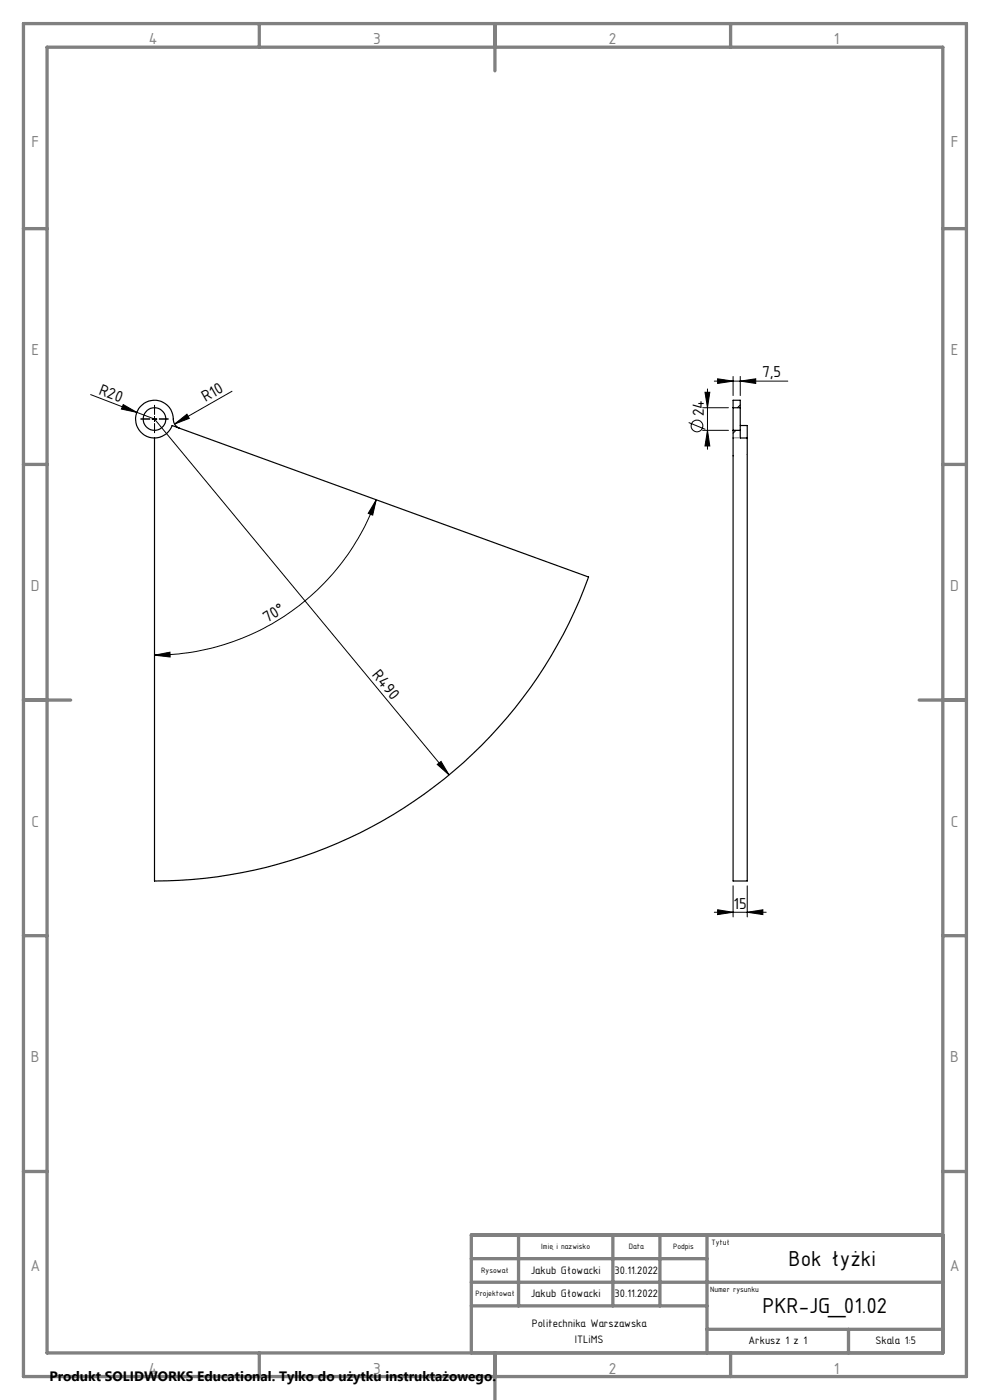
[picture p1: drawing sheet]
<svg xmlns="http://www.w3.org/2000/svg" width="210mm" height="297mm" viewBox="0 0 210 297" stroke-linecap="round" stroke-linejoin="round" font-family="sans-serif">
<g fill="none" stroke="#000" stroke-width=".21">
<path d="M155.5 79.9v4M157 79.9v4M19.2 83.7l9.8 3.8M26.1 85.8l2.9 1.7-3.2-.7zM29 87.5l3.8 1.4 62.4 75.5M32.3 88.9h1M32.8 88.4v1M37 90l2.7-2.1 .4 .9zM49.2 83l-12.2 7M146.1 89.6l3.5 1.5M149 91.3h5.5M149 86.5h5.5"/>
<path d="M149.5 83.2h1.1l-.5 3.3zM150.1 91.3l.5 3.3h-1.1zM150.1 82.5v12.8M151.5 80.9h15.6M152.2 80.4l3.3 .5-3.3 .4zM156.1 91.3l-.6 .6M157 80.9l3.3-.5v.9zM157 85.9l-.6 .6M79.8 106l-.7 3.3-1-.4zM79.8 106a50.1 50.1 0 0 1-47 33M32.8 139l3.3-.6v1zM92.7 162.2l.9-.7 1.6 2.9z"/>
<path d="M151.5 193.5h11M152.2 193l3.3 .5-3.3 .5zM155.5 187.9v6.6M158.5 193.5l3.3-.5v1zM158.5 187.9v6.6"/>
<circle cx="147.9" cy="90.4" r="1.25"/>
</g>
<path d="M31.8 88.9h-1.9M32.8 87.9v-1.9M32.8 89.9v1.9M33.8 88.9h1.9" fill="none" stroke="#000" stroke-width=".21" stroke-dasharray="15.2 1.3 1.3 1.3"/>
<g fill="none" stroke="#808080" stroke-width=".7">
<path d="M5 5h200v287h-200zM10 10h190v277h-190zM55 5v5M105 5v10M155 5v5M5 48.5h5M200 48.5h5M5 98.5h5M200 98.5h5M5 148.5h10M195 148.5h10M5 198.5h5"/>
<path d="M200 198.5h5M5 248.5h5M200 248.5h5M100 277h50M100 272h100M100 267h50M110 262v15M130 262v15M140 262v15M150 262v25M200 262h-100v25M55 287v5"/>
<path d="M105 287v10M150 282h50M155 287v5M180 282v5"/>
</g>
<g fill="#000">
<path d="M26.1 85.8l2.9 1.7-3.2-.7zM37 90l2.7-2.1 .4 .9zM92.7 162.2l.9-.7 1.6 2.9z"/>
<path d="M150.1 91.3l.5 3.3h-1.1zM149.5 83.2h1.1l-.5 3.3z"/>
<path d="M152.2 80.4l3.3 .5-3.3 .4zM157 80.9l3.3-.5v.9zM152.2 193l3.3 .5-3.3 .5zM158.5 193.5l3.3-.5v1z"/>
<path d="M32.8 139l3.3-.6v1zM79.8 106l-.7 3.3-1-.4z"/>
</g>
<g fill="none" stroke="#000" stroke-width=".25">
<path d="M32.8 92.9a4.1 4.1 0 0 0 3.7-2.6l88.3 32.1a97.9 97.9 0 0 1-92 64.5zM38.1 90.8a2.2 2.2 0 0 1-1.4-2.4 4 4 0 0 0-4.3-3.5 4 4 0 0 0-3.6 4.2 4 4 0 0 0 4 3.8M155.5 86.5v4.8M155.5 86.5v-1.6h1.5v1.6M155.5 91.3v95.6h3v-94M155.5 91.3h1.5M155.5 86.5h1.5M157 86.5v4.8M157 90.3h1.5v2.6M157 91.3v1.6h1.5"/>
<circle cx="32.8" cy="88.9" r="2.4"/>
</g>
<path d="M155.8 92.9h1M158.5 96.4h-.2" fill="none" stroke="#808080" stroke-width=".21" stroke-dasharray="6.3 1.3 1.3 1.3 1.3 1.3"/>
<g font-size="4.9">
<text x="167.3" y="268.5">Bok łyżki</text>
<text x="161.8" y="278.4">PKR-JG_01.02</text>
</g>
<g font-size="3.6" fill="#808080">
<text x="31.6" y="9.4">4</text>
<text x="79.2" y="9.4">3</text>
<text x="129.2" y="9.4">2</text>
<text x="176.9" y="9.4">1</text>
<text x="6.7" y="31.2">F</text>
<text x="201.7" y="31.2">F</text>
<text x="6.7" y="75.4">E</text>
<text x="201.7" y="75.4">E</text>
<text x="6.6" y="125.4">D</text>
<text x="201.6" y="125.4">D</text>
<text x="6.7" y="175.4">C</text>
<text x="201.7" y="175.4">C</text>
<text x="6.6" y="225.4">B</text>
<text x="201.6" y="225.4">B</text>
<text x="6.5" y="269.6">A</text>
<text x="201.4" y="269.6">A</text>
<text x="31.6" y="291.4">4</text>
<text x="79.2" y="291.4">3</text>
<text x="129.2" y="291.4">2</text>
<text x="176.9" y="291.4">1</text>
</g>
<g font-size="3.6">
<text x="20.8" y="83.5" transform="rotate(21 20.8 83.5)">R20</text>
<text x="161.7" y="80.1">7,5</text>
<text x="43.6" y="85.4" transform="rotate(-30 43.6 85.4)">R10</text>
<text x="149.3" y="88.3" transform="rotate(-90 149.3 88.3)">24</text>
<text x="56.7" y="132.1" transform="rotate(-32 56.7 132.1)">70°</text>
<text x="78.8" y="143.3" transform="rotate(50 78.8 143.3)">R490</text>
<text x="155.6" y="192.7">15</text>
</g>
<text font-size="2.9" x="10.5" y="292.9">Produkt SOLIDWORKS Educational. Tylko do użytku instruktażowego.</text>
<g font-size="2.5">
<text x="112.6" y="270.2">Jakub Głowacki</text>
<text x="112.6" y="275.2">Jakub Głowacki</text>
<text x="130.4" y="270.2">30.11.2022</text>
<text x="130.4" y="275.2">30.11.2022</text>
<text x="112.8" y="281.5">Politechnika Warszawska</text>
<text x="122" y="285">ITLiMS</text>
<text x="158.8" y="285.2">Arkusz 1 z 1</text>
<text x="185.7" y="285.2">Skala 1:5</text>
</g>
<g font-size="1.8">
<text x="114.8" y="265">Imię i nazwisko</text>
<text x="133.4" y="265">Data</text>
<text x="142.8" y="265">Podpis</text>
<text x="150.9" y="264.1">Tytuł</text>
<text x="100.9" y="275">Projektował</text>
<text x="102.1" y="270">Rysował</text>
<text x="150.6" y="274">Numer rysunku</text>
</g>
</svg>
